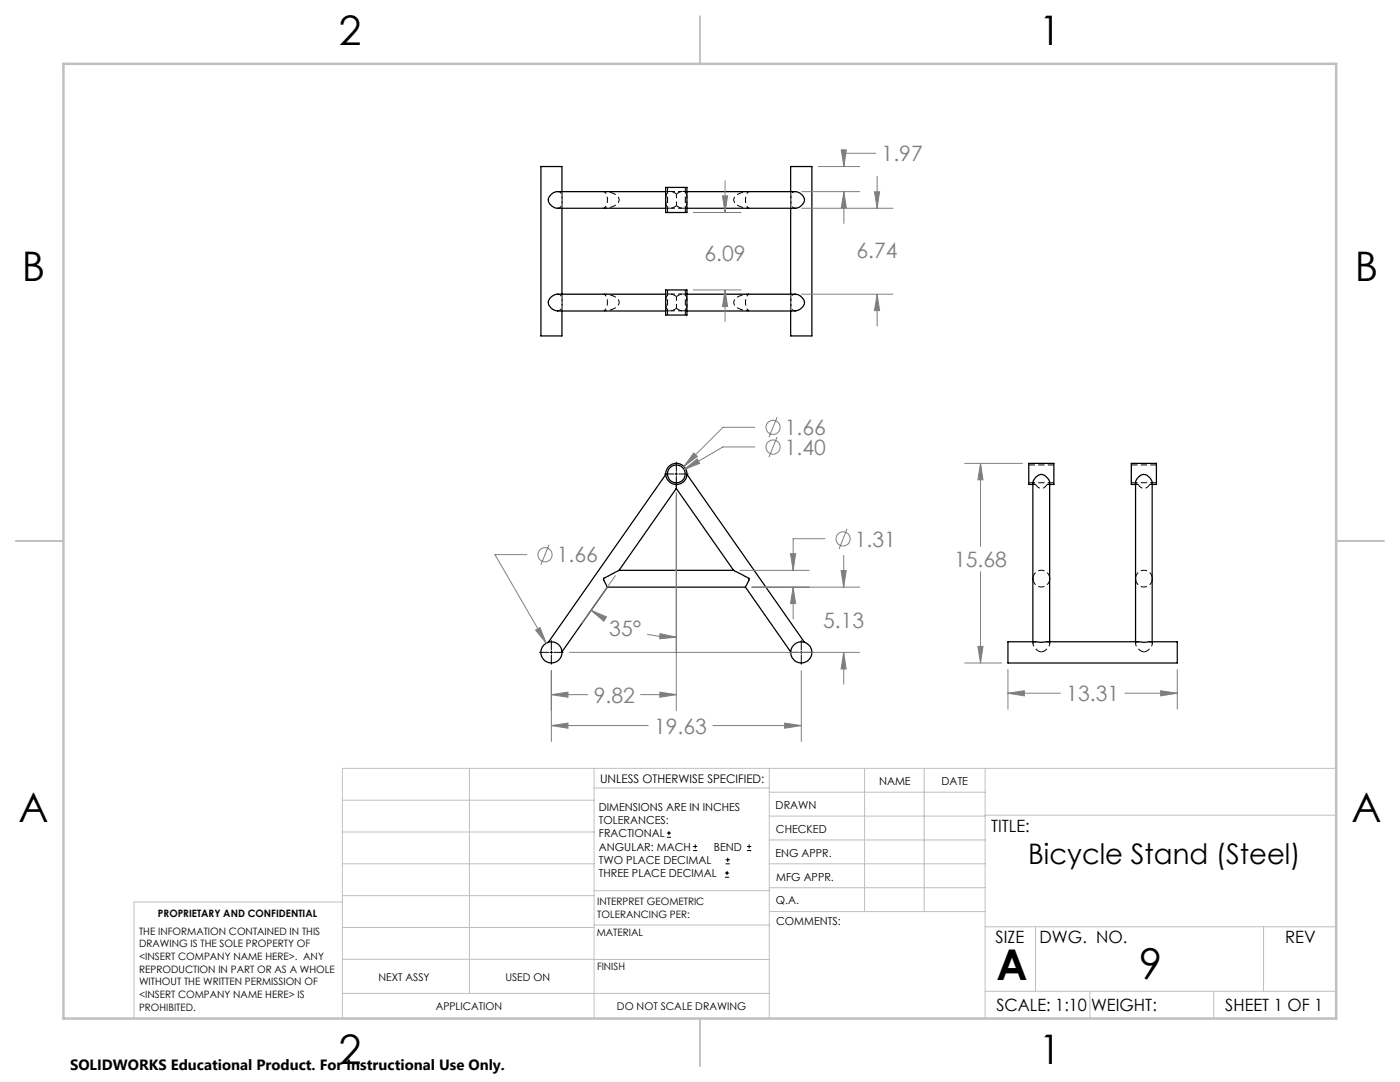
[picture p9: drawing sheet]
<svg xmlns="http://www.w3.org/2000/svg" width="279mm" height="216mm" viewBox="0 0 279 216" stroke-linecap="round" stroke-linejoin="round" font-family="sans-serif">
<g fill="none" stroke="#000" stroke-width=".25">
<path d="M112.1 38.2v-5h-4.2v33.8h4.2v-4.9M132.9 37.4h4.2v5h-4.2zM132.9 38.2h-21.6a1.72 1.72 0 0 0-1.7 2.3 2.23 2.23 0 0 0 1.7 1.1h21.6M137.1 38.2h21.6a1.82 1.82 0 0 1 1.8 2.1 2.1 2.1 0 0 1-1.8 1.3h-21.6M157.8 38.2v-5h4.2v33.8h-4.2v-4.9M112.1 41.6v17.1M132.9 57.9h4.2v5h-4.2zM132.9 58.7h-21.6a1.83 1.83 0 0 0-1.8 2 2.05 2.05 0 0 0 1.8 1.3M137.1 58.7h21.6a1.89 1.89 0 0 1 1.8 2 2.16 2.16 0 0 1-1.8 1.3M157.8 41.6v17.1M111.3 62.1h21.6M137.1 62.1h21.6"/>
<path d="M132.9 94.7l-23.5 33.5M135 96.7v.8M135 97.5l11.4 16.3M135 97.5l-11.5 16.3M137.1 94.7l23.4 33.5M206.1 96.7h-.8v-4.2h5v4.2h-.8M226.6 96.7h-.8v-4.2h5v4.2h-.9M121.2 117.2l-9.1 12.9M121.2 117.2h27.6M123.5 113.8l-3 1.6v.3l.7 1.5M123.5 113.8h22.9M146.4 113.8l3.1 1.6v.3l-.7 1.5"/>
<path d="M148.8 117.2l9 12.9M201.2 128.1l6.3 .1 1.4-.1h18.3l1 .1 6.7-.1v4.2h-33.7zM206.1 128.1v-31.8a1.85 1.85 0 0 1 2.1-1.5 2.22 2.22 0 0 1 1.3 1.5v31.8M226.6 128.1v-31.8a1.66 1.66 0 0 1 1.6-1.6 1.66 1.66 0 0 1 1.7 1.5v31.9"/>
<circle cx="135" cy="94.6" r="2.11"/>
<circle cx="135" cy="94.6" r="1.78"/>
<circle cx="110" cy="130.2" r="2.11"/>
<circle cx="159.9" cy="130.2" r="2.12"/>
</g>
<g fill="none" stroke="#000" stroke-width=".2" stroke-dasharray="1.3 .6" stroke-linecap="butt">
<path d="M133.2 37.4v5M135 38.7a1.15 1.15 0 0 0-2 .1l-.1 1.1a1.26 1.26 0 0 0 .9 1.6l.6-.1 .6-.4M133.2 57.8v5M135 41a1.15 1.15 0 0 0 2 0l.1-1.1a1.31 1.31 0 0 0-1-1.7l-1.1 .5M135 59.2a1.15 1.15 0 0 1 2 .1l.1 1a1.31 1.31 0 0 1-1 1.7l-1.1-.5M136.8 42.4v-5M135 61.5a1.15 1.15 0 0 1-2-.1l-.1-1.1a1.26 1.26 0 0 1 .9-1.6l.6 .1 .6 .4M136.8 62.8v-5M205.3 96.3h5M206.2 96.7h.5M209 96.7h.5M210.3 92.8h-5"/>
<path d="M225.8 96.3h5M226.6 96.7h.5M229.4 96.7h.6M230.8 92.8h-5M206.2 115.4v.3M206.2 115.7v-.3M209.5 115.7v-.3M209.5 115.4a1.67 1.67 0 0 0-1.7-1.6 1.67 1.67 0 0 0-1.6 1.6M209.5 115.4v.3M226.6 115.4a1.67 1.67 0 0 1 1.7-1.6 1.67 1.67 0 0 1 1.7 1.6M226.6 115.4l.1 .3M226.7 115.7l-.1-.3"/>
<path d="M229.9 115.7l.1-.3M230 115.4l-.1 .3M206.2 128v.4M206.2 128.4v.1M206.7 128.1a.49 .49 0 0 0-.6 .3 .49 .49 0 0 0 .2 .6 2.02 2.02 0 0 0 1.5 1.1M207.8 130.1h.1M207.8 130.1a1.8 1.8 0 0 0 1.6-1.9l-.4-.1M209.5 128.5v-.1M209.5 128.4v-.4M226.6 128v.4M226.6 128.5v-.1M228.3 130.1a1.8 1.8 0 0 1-1.6-1.9l.5-.1"/>
<path d="M228.3 130.1h-.1M229.4 128.1a.49 .49 0 0 1 .6 .3 .49 .49 0 0 1-.2 .6 2.02 2.02 0 0 1-1.5 1.1M230 128.4v.1M230 128.4v-.4"/>
</g>
<path d="M111.3 38.2a.97 .97 0 0 1 .9 1.3v.3a1.33 1.33 0 0 1-.9 1.7M136.2 38.2h-2.4M133.8 41.5h2.4M135 41v-2.3M135 59.2v2.3M136.2 58.7h-2.4M111.3 62a.97 .97 0 0 0 .9-1.2v-.4a1.33 1.33 0 0 0-.9-1.7M133.8 62h2.4M206.2 96.3l.1 .3 .4 .1M209 96.7l.4-.1 .1-.3M227.1 96.7l-.4-.1-.1-.3M230 96.3l-.2 .3-.4 .1" fill="none" stroke="#000" stroke-width=".2" stroke-dasharray="1.3 .6" stroke-dashoffset=".4" stroke-linecap="butt"/>
<path d="M120.5 38.2l.9 .1a2.16 2.16 0 0 1 2.2 1.7 2.69 2.69 0 0 1-2.8 1.5h-.3M149.5 41.5h-.9a2.16 2.16 0 0 1-2.2-1.7 2.69 2.69 0 0 1 2.8-1.6h.3M149.5 58.7l-.9 .1a2.16 2.16 0 0 0-2.2 1.6 2.69 2.69 0 0 0 2.8 1.6h.3M120.5 62l.9-.1a2.16 2.16 0 0 0 2.2-1.6 2.69 2.69 0 0 0-2.8-1.6h-.3" fill="none" stroke="#000" stroke-width=".2" stroke-dasharray="1.3 .6" stroke-dashoffset=".7" stroke-linecap="butt"/>
<path d="M149.5 38.2a2.23 2.23 0 0 0 0 3.3M120.5 41.5a2.23 2.23 0 0 0 0-3.3M120.5 58.7a2.23 2.23 0 0 1 0 3.3M149.5 62a2.23 2.23 0 0 1 0-3.3" fill="none" stroke="#000" stroke-width=".2" stroke-dasharray="1.3 .6" stroke-dashoffset=".6" stroke-linecap="butt"/>
<path d="M133.8 38.2h-.9M137.1 38.2h-.9M157.8 39.9a1.27 1.27 0 0 0 .9 1.6M158.7 38.2a1.05 1.05 0 0 0-.9 1.5v.2M132.9 41.5h.9M133.8 58.7h-.9M136.2 41.5h.9M137.1 58.7h-.9M132.9 62h.9M136.2 62h.9M157.8 60.3a1.27 1.27 0 0 1 .9-1.6M158.7 62a1.05 1.05 0 0 1-.9-1.4v-.3" fill="none" stroke="#000" stroke-width=".2" stroke-dasharray="1.3 .6" stroke-dashoffset=".5" stroke-linecap="butt"/>
<path d="M157.8 38.2v3.3M112.2 41.5v-3.3M157.8 58.7v3.3M112.2 62v-3.3" fill="none" stroke="#000" stroke-width=".2" stroke-dasharray="1.3 .6" stroke-dashoffset="-.1" stroke-linecap="butt"/>
<path d="M209 96.7a1.23 1.23 0 0 1-1.2 .8 1.23 1.23 0 0 1-1.1-.8M227.1 96.7a1.23 1.23 0 0 0 1.2 .8 1.23 1.23 0 0 0 1.1-.8" fill="none" stroke="#000" stroke-width=".2" stroke-dasharray="1.3 .6" stroke-dashoffset=".1" stroke-linecap="butt"/>
<path d="M206.2 115.7a1.67 1.67 0 0 0 1.6 1.4 1.67 1.67 0 0 0 1.7-1.4M229.9 115.7a1.67 1.67 0 0 1-1.6 1.4 1.67 1.67 0 0 1-1.6-1.4" fill="none" stroke="#000" stroke-width=".2" stroke-dasharray="1.3 .6" stroke-dashoffset=".2" stroke-linecap="butt"/>
<g fill="none" stroke="#808080" stroke-width=".2">
<path d="M144.2 39.1h1l-.5 3.3zM144.7 36.1v6.3M160 38.2h11.6M163.3 33.2h8.3M167.9 29.9h1l-.5 3.3zM168.4 38.2l.5 3.3h-1zM168.4 38.2v6.4M174.5 38.3h1l-.5 3.3zM174.8 30.6h-6.4v2.6M175 35.2v6.4M138.4 42.4h9.5M138.4 57.9h9.5"/>
<path d="M144.7 57.9l.5 3.3h-1zM144.7 57.9v6.3M160 41.6h18.2M160 58.7h18.2M175 58.7l.5 3.3h-1zM175 58.7v6.4M135 98.2v43.6M136.5 93.7l2.6-2.1 .5 .9zM138.5 90.4l.7 .7-2.7 2zM150.6 85.3h-6.3l-7.8 7.8M150.6 89.2h-6.3l-7.8 4.5M155.1 83.3l-1.6 4"/>
<path d="M155.1 87.2l-1.6 4M192.5 92.5h11.5M195.7 92.5l.5 3.2h-1zM195.7 92.5v16.5M105.1 110.7h-6.3l10.2 17.6M109.6 108.7l-1.7 4M122.8 114.9l-6.7 9.5M147.7 113.8h13.8M150 117.2h21.6M157.8 110.5h1l-.5 3.3zM158.3 117.2l.5 3.2h-1zM158.3 117.2v6.3"/>
<path d="M164.6 107.5h-6.3v6.3M167.9 113.8h1l-.5 3.4zM168.4 110.8v6.4M169.1 105.5l-1.6 4M195.7 114.1v18.2M106.9 125.7l.9-.5 1.2 3.1zM110 138.6l3.3-.5v1zM110 133.8v14.2M110 138.6h7.3M113.7 130.2h57.9M118 121.8l3 1.3-.5 .9zM118 121.8l2.4 1.5"/>
<path d="M127.8 138.6h7.2M129.2 126.6l2.1 .3 3.7 .2M131.7 138.1l3.3 .5-3.3 .5zM131.7 126.4l3.3 .7-3.3 .4zM159.9 133.8v14.2M168.4 130.2l.5 3.3h-1zM168.4 130.2v6.3M192.5 132.3h7.4M195.2 129h1l-.5 3.3zM201.2 138.3l3.2-.5v1.1zM201.2 133.6v7.9M201.2 138.3h10.4"/>
<path d="M224.5 138.3h10.4M231.6 137.8l3.3 .5-3.3 .6zM234.9 133.6v7.9M110 144.8l3.3-.5v1zM110 144.8h19.4M142.3 144.8h17.6M156.6 144.3l3.3 .5-3.3 .5z"/>
<circle cx="154.3" cy="89.2" r="1.41"/>
<circle cx="154.3" cy="85.3" r="1.4"/>
<circle cx="108.8" cy="110.7" r="1.42"/>
<circle cx="168.3" cy="107.5" r="1.41"/>
</g>
<g fill="none" stroke="#000" stroke-width=".2">
<path d="M132.6 94.6h1.9M134.7 94.6h.5M135 92.2v1.9M135 94.3v.5M135 95.1v1.8M135.5 94.6h1.8M107.7 130.2h1.8M109.8 130.2h.5M110 127.8v1.9M110 129.9v.5M110 130.7v1.8M110.6 130.2h1.8"/>
<path d="M157.6 130.2h1.8M159.7 130.2h.5M159.9 127.8v1.9M159.9 129.9v.5M159.9 130.7v1.8M160.4 130.2h1.9M133.1 167.1h.8M133.1 166.2h.8M133.5 165.8v.9M138.3 169.7h.8M138.3 168.9h.8M138.7 168.5v.8"/>
<path d="M144.7 175h.8M144.7 174.2h.8M144.8 172.4h.9M144.8 171.6h.9M145.1 173.8v.8M145.2 171.1v.9M149.1 169.7h.8M149.1 168.9h.8M149.5 168.5v.8"/>
</g>
<g fill="none" stroke="#c0c0c0" stroke-width=".2">
<path d="M68.3 159.7h50.3M93.7 153.3v44.9M118.6 153.3v49.9M118.6 157.2h34.9M153.5 153.3v49.9M153.5 158.1h43.1M172.5 153.3v28.6M184.4 153.3v28.6M196.6 153.3v49.9M266.7 153.3h-198.4v49.9M68.3 178.7h50.3M68.3 172.4h50.3"/>
<path d="M68.3 166h50.3M68.3 180h-41.6v23.2M118.6 177.7h35M153.5 167.6h43.1M153.5 162.8h43.1M153.5 172.4h43.1M153.5 177.1h43.1M196.6 162.7h70.1M68.3 198.2h85.2M68.3 191.4l85.2 .1M68.3 185.1h50.3M118.6 184.6h35"/>
<path d="M153.6 181.9h43M196.6 197.8h70.1M196.6 184.9h70.1M206.7 184.9v12.9M217.5 197.8v5.4M242.2 197.8v5.4M252.2 184.9v12.9"/>
</g>
<path d="M139.7 3.2v9.5M3.1 107.9h9.6M266.7 107.9h9.5M139.7 203.2v9.6" fill="none" stroke="#c0c0c0" stroke-width=".25"/>
<path d="M12.7 12.7h254v190.5h-254z" fill="none" stroke="#c0c0c0" stroke-width=".5"/>
<path d="M138.5 90.4l-2 2.7 2.7-2zM136.5 93.7l3.1-1.2-.5-.9zM118 121.8l3 1.3-.5 .9zM131.7 126.4l3.3 .7-3.3 .4zM157.8 110.5h1l-.5 3.3zM158.3 117.2l.5 3.2h-1zM168.4 130.2l.5 3.3h-1zM167.9 113.8h1l-.5 3.4zM110 144.8l3.3-.5v1zM156.6 144.3l3.3 .5-3.3 .5zM131.7 138.1l3.3 .5-3.3 .5zM110 138.6l3.3-.5v1zM106.9 125.7l2.1 2.6-1.2-3.1zM174.5 38.3h1l-.5 3.3zM175 58.7l.5 3.3h-1zM168.4 38.2l.5 3.3h-1zM167.9 29.9h1l-.5 3.3zM144.2 39.1h1l-.5 3.3zM144.7 57.9l.5 3.3h-1zM201.2 138.3l3.2-.5v1.1zM231.6 137.8l3.3 .5-3.3 .6zM195.2 129h1l-.5 3.3zM195.7 92.5l.5 3.2h-1z" fill="#808080"/>
<g font-size="8.5">
<text x="198.9" y="195.5">A</text>
<text x="227.3" y="195.4">9</text>
</g>
<g font-size="8.1">
<text x="67.6" y="8.9">2</text>
<text x="207.3" y="8.9">1</text>
<text x="4.4" y="56.2">B</text>
<text x="270.4" y="56.2">B</text>
<text x="3.7" y="164.1">A</text>
<text x="269.7" y="164.1">A</text>
<text x="67.6" y="212.4">2</text>
<text x="207.3" y="212.4">1</text>
</g>
<text font-size="5.6" x="205.2" y="172.3">Bicycle Stand (Steel)</text>
<g font-size="4.2" fill="#808080">
<text x="175.9" y="32.2">1.97</text>
<text x="140.6" y="52.1">6.09</text>
<text x="170.9" y="51.6">6.74</text>
<text x="156.6" y="86.8">1.66</text>
<text x="156.6" y="90.7">1.40</text>
<text x="111.1" y="112.2">1.66</text>
<text x="170.6" y="109.1">1.31</text>
<text x="190.4" y="113.2">15.68</text>
<text x="164.3" y="125.2">5.13</text>
<text x="121.6" y="126.9">35°</text>
<text x="118.5" y="140.2">9.82</text>
<text x="212.8" y="139.9">13.31</text>
<text x="130.5" y="146.4">19.63</text>
</g>
<g font-size="3.4">
<text x="197.8" y="166">TITLE:</text>
<text x="198.7" y="188.1">SIZE</text>
<text x="207.5" y="188.1">DWG. NO.</text>
<text x="256.5" y="188.2">REV</text>
<text x="198.8" y="201.7">SCALE: 1:10</text>
<text x="217.7" y="201.8">WEIGHT:</text>
<text x="244.5" y="201.7">SHEET 1 OF 1</text>
</g>
<text font-size="3" x="14" y="213.5">SOLIDWORKS Educational Product. For Instructional Use Only.</text>
<text font-size="2.4" x="119.8" y="156.2">UNLESS OTHERWISE SPECIFIED:</text>
<g font-size="2.2">
<text x="119.5" y="161.8">DIMENSIONS ARE IN INCHES</text>
<text x="154.8" y="161.4">DRAWN</text>
<text x="175.4" y="156.6">NAME</text>
<text x="187.9" y="156.7">DATE</text>
<text x="119.5" y="164.4">TOLERANCES:</text>
<text x="119.5" y="167.1">FRACTIONAL</text>
<text x="154.9" y="166.3">CHECKED</text>
<text x="119.5" y="169.7">ANGULAR: MACH</text>
<text x="119.5" y="172.4">TWO PLACE DECIMAL</text>
<text x="142.5" y="169.7">BEND</text>
<text x="154.8" y="170.9">ENG APPR.</text>
<text x="119.5" y="175">THREE PLACE DECIMAL</text>
<text x="154.9" y="175.7">MFG APPR.</text>
<text x="154.9" y="180.4">Q.A.</text>
<text x="154.9" y="184.6">COMMENTS:</text>
</g>
<g font-size="2.1">
<text x="75.5" y="195.7">NEXT ASSY</text>
<text x="100.9" y="195.7">USED ON</text>
<text x="86.9" y="201.5">APPLICATION</text>
<text x="123.1" y="201.6">DO NOT SCALE DRAWING</text>
</g>
<g font-size="2">
<text x="31.5" y="182.9">PROPRIETARY AND CONFIDENTIAL</text>
<text x="119.2" y="180.6">INTERPRET GEOMETRIC</text>
<text x="119.2" y="183.1">TOLERANCING PER:</text>
<text x="27.8" y="186.5">THE INFORMATION CONTAINED IN THIS</text>
<text x="27.8" y="189">DRAWING IS THE SOLE PROPERTY OF</text>
<text x="27.8" y="191.6">&lt;INSERT COMPANY NAME HERE&gt;. ANY</text>
<text x="119.1" y="186.7">MATERIAL</text>
<text x="27.8" y="194.1">REPRODUCTION IN PART OR AS A WHOLE</text>
<text x="27.8" y="196.6">WITHOUT THE WRITTEN PERMISSION OF</text>
<text x="119.1" y="193.5">FINISH</text>
<text x="27.8" y="199.1">&lt;INSERT COMPANY NAME HERE&gt; IS</text>
<text x="27.8" y="201.7">PROHIBITED.</text>
</g>
</svg>
